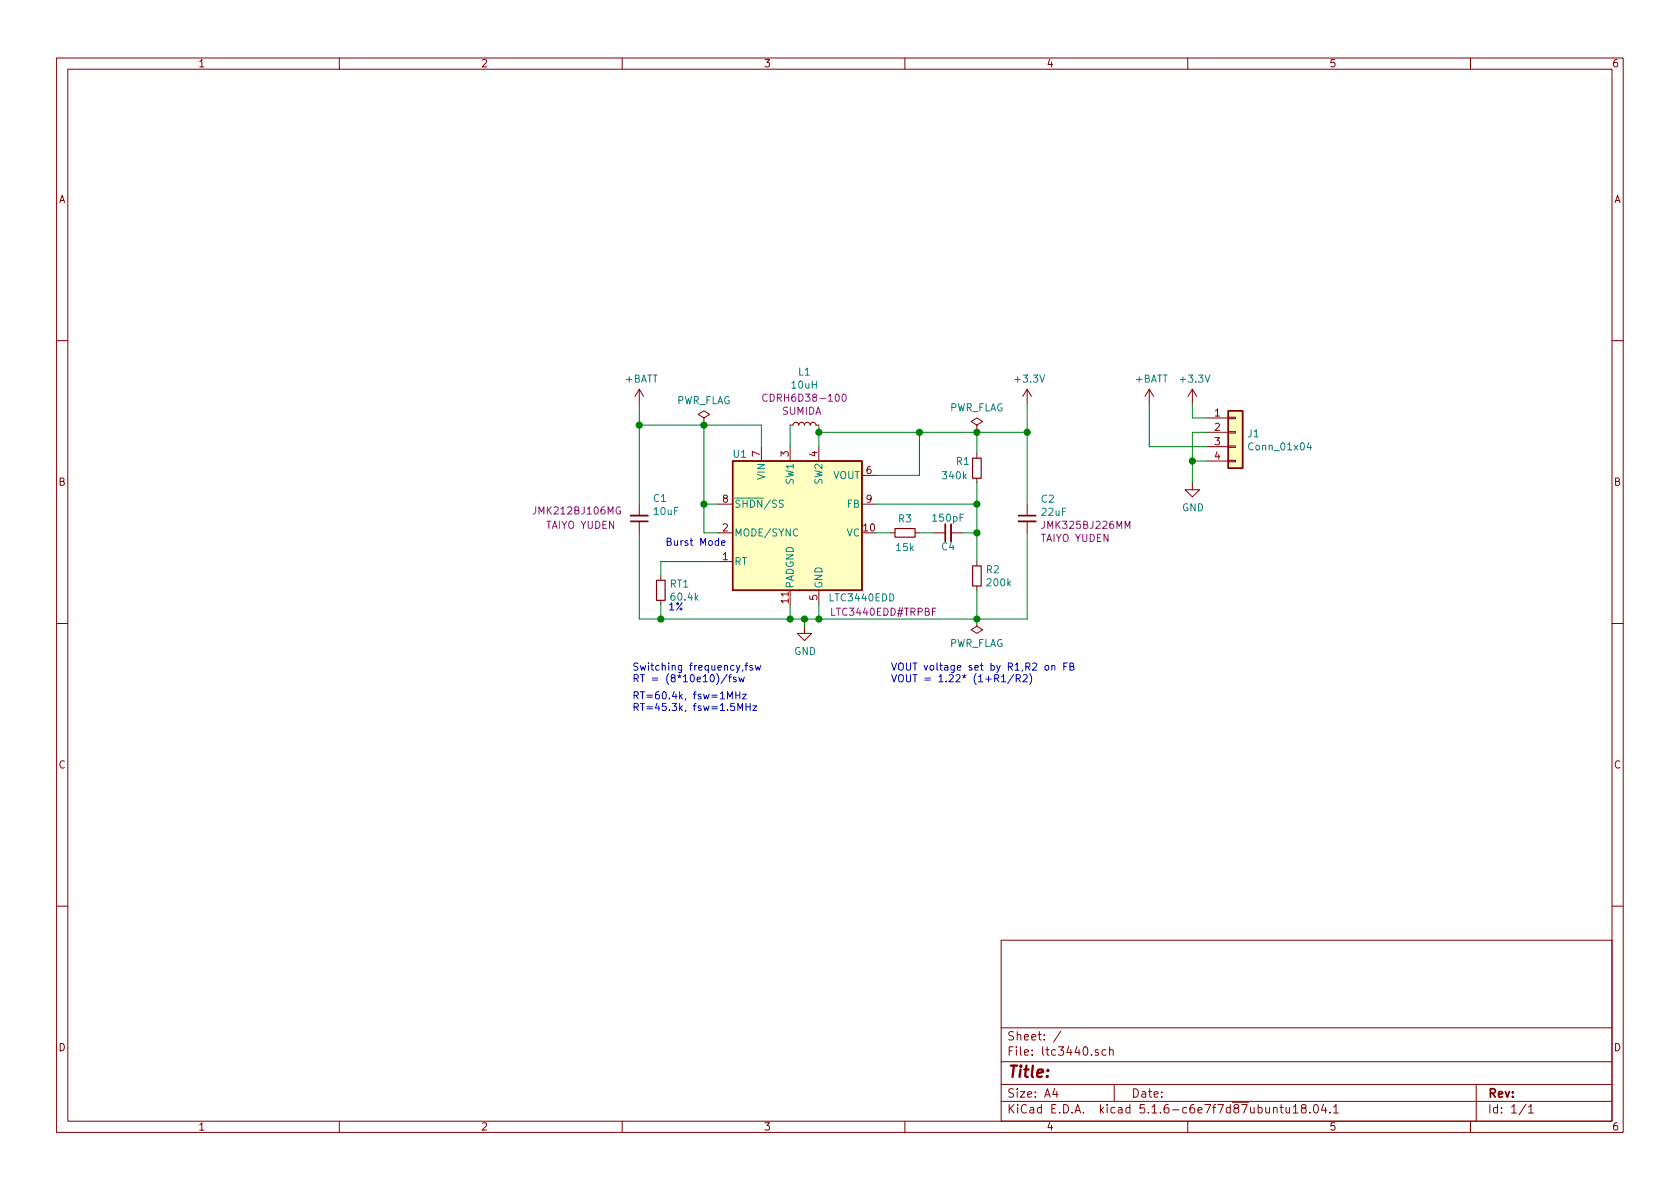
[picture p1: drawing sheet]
EESchema Schematic File Version 4
EELAYER 30 0
EELAYER END
$Descr A4 11693 8268
encoding utf-8
Sheet 1 1
Title ""
Date ""
Rev ""
Comp ""
Comment1 ""
Comment2 ""
Comment3 ""
Comment4 ""
$EndDescr
$Comp
L Device:R_Small R1
U 1 1
P 6800 3250
F 0 "R1" H 6650 3300 50  0000 L CNN
F 1 "340k" H 6550 3200 50  0000 L CNN
F 2 "Resistor_SMD:R_0603_1608Metric_Pad1.05x0.95mm_HandSolder" H 6800 3250 50  0001 C CNN
F 3 "~" H 6800 3250 50  0001 C CNN
	1    6800 3250
	1    0    0    -1  
$EndComp
$Comp
L Device:R_Small R2
U 1 1
P 6800 4000
F 0 "R2" H 6859 4046 50  0000 L CNN
F 1 "200k" H 6859 3955 50  0000 L CNN
F 2 "Resistor_SMD:R_0603_1608Metric_Pad1.05x0.95mm_HandSolder" H 6800 4000 50  0001 C CNN
F 3 "~" H 6800 4000 50  0001 C CNN
	1    6800 4000
	1    0    0    -1  
$EndComp
$Comp
L Device:R_Small R3
U 1 1
P 6300 3700
F 0 "R3" V 6200 3700 50  0000 C CNN
F 1 "15k" V 6400 3700 50  0000 C CNN
F 2 "Resistor_SMD:R_0603_1608Metric_Pad1.05x0.95mm_HandSolder" H 6300 3700 50  0001 C CNN
F 3 "~" H 6300 3700 50  0001 C CNN
	1    6300 3700
	0    1    1    0   
$EndComp
$Comp
L Device:C_Small C2
U 1 1
P 7150 3600
F 0 "C2" H 7242 3737 50  0000 L CNN
F 1 "22uF" H 7242 3646 50  0000 L CNN
F 2 "Capacitor_SMD:C_1206_3216Metric" H 7150 3600 50  0001 C CNN
F 3 "~" H 7150 3600 50  0001 C CNN
F 4 "JMK325BJ226MM" H 7242 3555 50  0000 L CNN "MPN"
F 5 "TAIYO YUDEN" H 7242 3464 50  0000 L CNN "Manufacturer"
	1    7150 3600
	1    0    0    -1  
$EndComp
$Comp
L Device:C_Small C4
U 1 1
P 6600 3700
F 0 "C4" V 6500 3700 50  0000 C CNN
F 1 "150pF" V 6700 3700 50  0000 C CNN
F 2 "Capacitor_SMD:C_0603_1608Metric_Pad1.05x0.95mm_HandSolder" H 6600 3700 50  0001 C CNN
F 3 "~" H 6600 3700 50  0001 C CNN
	1    6600 3700
	0    -1   -1   0   
$EndComp
$Comp
L Device:C_Small C1
U 1 1
P 4450 3600
F 0 "C1" H 4358 3463 50  0000 R CNN
F 1 "10uF" H 4358 3554 50  0000 R CNN
F 2 "Capacitor_SMD:C_1206_3216Metric" H 4450 3600 50  0001 C CNN
F 3 "~" H 4450 3600 50  0001 C CNN
F 4 "JMK212BJ106MG" H 5200 3550 50  0000 R CNN "MPN"
F 5 "TAIYO YUDEN" H 5100 3650 50  0000 R CNN "Manufacturer"
	1    4450 3600
	-1   0    0    1   
$EndComp
$Comp
L power:+3.3V #PWR03
U 1 1
P 7150 2800
F 0 "#PWR03" H 7150 2650 50  0001 C CNN
F 1 "+3.3V" H 7165 2973 50  0000 C CNN
F 2 "" H 7150 2800 50  0001 C CNN
F 3 "" H 7150 2800 50  0001 C CNN
	1    7150 2800
	1    0    0    -1  
$EndComp
$Comp
L power:GND #PWR04
U 1 1
P 5600 4350
F 0 "#PWR04" H 5600 4100 50  0001 C CNN
F 1 "GND" H 5605 4177 50  0000 C CNN
F 2 "" H 5600 4350 50  0001 C CNN
F 3 "" H 5600 4350 50  0001 C CNN
	1    5600 4350
	1    0    0    -1  
$EndComp
Wire Wire Line
	5700 2950 5700 3000
Wire Wire Line
	5500 4200 5500 4300
Wire Wire Line
	5500 4300 5600 4300
Wire Wire Line
	5700 4300 5700 4200
Wire Wire Line
	5600 4300 5600 4350
Connection ~ 5600 4300
Wire Wire Line
	5600 4300 5700 4300
Wire Wire Line
	4600 4200 4600 4300
Connection ~ 5500 4300
Wire Wire Line
	4600 4000 4600 3900
Wire Wire Line
	4600 3900 5000 3900
Wire Wire Line
	4450 3700 4450 4300
Wire Wire Line
	4450 4300 4600 4300
Connection ~ 4600 4300
Wire Wire Line
	5300 3100 5300 2950
Wire Wire Line
	5300 2950 4900 2950
Wire Wire Line
	4450 2800 4450 2950
Connection ~ 4450 2950
Wire Wire Line
	6400 3700 6500 3700
Wire Wire Line
	6700 3700 6800 3700
Connection ~ 6800 3700
Wire Wire Line
	6800 4100 6800 4300
Wire Wire Line
	6800 4300 5700 4300
Connection ~ 5700 4300
Wire Wire Line
	7150 3700 7150 4300
Wire Wire Line
	7150 4300 6800 4300
Connection ~ 6800 4300
Wire Wire Line
	7150 2800 7150 3000
Wire Wire Line
	6100 3300 6400 3300
Wire Wire Line
	6400 3000 5700 3000
Connection ~ 5700 3000
Wire Wire Line
	5700 3000 5700 3100
Wire Wire Line
	6400 3000 6800 3000
Connection ~ 7150 3000
Connection ~ 6800 3500
Wire Wire Line
	6800 3500 6800 3350
Wire Wire Line
	6100 3500 6800 3500
Wire Wire Line
	5000 3700 4900 3700
Wire Wire Line
	4450 2950 4450 3500
Connection ~ 4900 2950
Wire Wire Line
	4900 2950 4450 2950
Text Notes 6200 4750 0    50   ~ 0
VOUT voltage set by R1,R2 on FB\nVOUT = 1.22* (1+R1/R2)
Connection ~ 6400 3000
$Comp
L ltc3440:LTC3440EDD U1
U 1 1
P 5600 3600
F 0 "U1" H 5150 4050 50  0000 C CNN
F 1 "LTC3440EDD" H 6000 3050 50  0000 C CNN
F 2 "Package_DFN_QFN:DFN-10-1EP_3x3mm_P0.5mm_EP1.65x2.38mm" H 5750 3050 50  0001 L CNN
F 3 "https://www.analog.com/media/en/technical-documentation/data-sheets/3440fd.pdf" H 5600 3550 50  0001 C CNN
F 4 "LTC3440EDD#TRPBFCT-ND" H 6250 2950 50  0001 C CNN "Digikey_PN"
F 5 "LTC3440EDD#TRPBF" H 6150 2950 50  0000 C CNN "MPN"
	1    5600 3600
	1    0    0    -1  
$EndComp
$Comp
L Device:L_Small L1
U 1 1
P 5600 2950
F 0 "L1" V 5967 2950 50  0000 C CNN
F 1 "10uH" V 5876 2950 50  0000 C CNN
F 2 "ltc3440:L_Sumida-CDRH6D38" H 5600 2950 50  0001 C CNN
F 3 "~" H 5600 2950 50  0001 C CNN
F 4 "CDRH6D38-100" V 5785 2950 50  0000 C CNN "MPN"
F 5 "SUMIDA " V 5694 2950 50  0000 C CNN "Manufacturer"
F 6 "308-1541-2-ND" V 5600 2950 50  0001 C CNN "Digikey_PN"
	1    5600 2950
	0    -1   -1   0   
$EndComp
Text Notes 4400 4750 0    50   ~ 0
Switching frequency,fsw\nRT = (8*10e10)/fsw\n
Text Notes 4650 4250 0    50   ~ 0
1%
Text Notes 4400 4950 0    50   ~ 0
RT=60.4k, fsw=1MHz\nRT=45.3k, fsw=1.5MHz\n
Wire Wire Line
	6800 3700 6800 3900
Wire Wire Line
	6100 3700 6200 3700
Wire Wire Line
	5500 2950 5500 3100
Wire Wire Line
	6800 3500 6800 3700
Wire Wire Line
	7150 3000 7150 3500
Wire Wire Line
	6400 3000 6400 3300
Wire Wire Line
	6800 3000 6800 3150
Connection ~ 6800 3000
Wire Wire Line
	6800 3000 7150 3000
$Comp
L power:PWR_FLAG #FLG0101
U 1 1
P 4900 2950
F 0 "#FLG0101" H 4900 3025 50  0001 C CNN
F 1 "PWR_FLAG" H 4900 3123 50  0000 C CNN
F 2 "" H 4900 2950 50  0001 C CNN
F 3 "~" H 4900 2950 50  0001 C CNN
	1    4900 2950
	1    0    0    -1  
$EndComp
$Comp
L power:PWR_FLAG #FLG0102
U 1 1
P 6800 3000
F 0 "#FLG0102" H 6800 3075 50  0001 C CNN
F 1 "PWR_FLAG" H 6800 3173 50  0000 C CNN
F 2 "" H 6800 3000 50  0001 C CNN
F 3 "~" H 6800 3000 50  0001 C CNN
	1    6800 3000
	1    0    0    -1  
$EndComp
$Comp
L power:PWR_FLAG #FLG0103
U 1 1
P 6800 4300
F 0 "#FLG0103" H 6800 4375 50  0001 C CNN
F 1 "PWR_FLAG" H 6800 4473 50  0000 C CNN
F 2 "" H 6800 4300 50  0001 C CNN
F 3 "~" H 6800 4300 50  0001 C CNN
	1    6800 4300
	-1   0    0    1   
$EndComp
$Comp
L power:+BATT #PWR01
U 1 1
P 4450 2800
F 0 "#PWR01" H 4450 2650 50  0001 C CNN
F 1 "+BATT" H 4465 2973 50  0000 C CNN
F 2 "" H 4450 2800 50  0001 C CNN
F 3 "" H 4450 2800 50  0001 C CNN
	1    4450 2800
	1    0    0    -1  
$EndComp
$Comp
L Connector_Generic:Conn_01x04 J1
U 1 1
P 8600 3000
F 0 "J1" H 8680 2992 50  0000 L CNN
F 1 "Conn_01x04" H 8680 2901 50  0000 L CNN
F 2 "Connector_PinSocket_2.54mm:PinSocket_1x04_P2.54mm_Vertical" H 8600 3000 50  0001 C CNN
F 3 "~" H 8600 3000 50  0001 C CNN
	1    8600 3000
	1    0    0    -1  
$EndComp
$Comp
L power:+3.3V #PWR0101
U 1 1
P 8300 2800
F 0 "#PWR0101" H 8300 2650 50  0001 C CNN
F 1 "+3.3V" H 8315 2973 50  0000 C CNN
F 2 "" H 8300 2800 50  0001 C CNN
F 3 "" H 8300 2800 50  0001 C CNN
	1    8300 2800
	1    0    0    -1  
$EndComp
$Comp
L power:+BATT #PWR0102
U 1 1
P 8000 2800
F 0 "#PWR0102" H 8000 2650 50  0001 C CNN
F 1 "+BATT" H 8015 2973 50  0000 C CNN
F 2 "" H 8000 2800 50  0001 C CNN
F 3 "" H 8000 2800 50  0001 C CNN
	1    8000 2800
	1    0    0    -1  
$EndComp
Wire Wire Line
	8300 2800 8300 2900
Wire Wire Line
	8300 2900 8400 2900
Wire Wire Line
	8000 3100 8400 3100
Wire Wire Line
	8000 2800 8000 3100
$Comp
L power:GND #PWR0103
U 1 1
P 8300 3350
F 0 "#PWR0103" H 8300 3100 50  0001 C CNN
F 1 "GND" H 8305 3177 50  0000 C CNN
F 2 "" H 8300 3350 50  0001 C CNN
F 3 "" H 8300 3350 50  0001 C CNN
	1    8300 3350
	1    0    0    -1  
$EndComp
Wire Wire Line
	8400 3000 8300 3000
Wire Wire Line
	8300 3000 8300 3200
Wire Wire Line
	8400 3200 8300 3200
Connection ~ 8300 3200
Wire Wire Line
	8300 3200 8300 3350
Text Notes 4630 3800 0    50   ~ 0
Burst Mode
$Comp
L Device:R_Small RT1
U 1 1
P 4600 4100
F 0 "RT1" H 4659 4146 50  0000 L CNN
F 1 "60.4k" H 4659 4055 50  0000 L CNN
F 2 "Resistor_SMD:R_0603_1608Metric_Pad1.05x0.95mm_HandSolder" H 4600 4100 50  0001 C CNN
F 3 "~" H 4600 4100 50  0001 C CNN
	1    4600 4100
	1    0    0    -1  
$EndComp
Wire Wire Line
	5000 3500 4900 3500
Wire Wire Line
	4600 4300 5500 4300
Wire Wire Line
	4900 2950 4900 3500
Connection ~ 4900 3500
Wire Wire Line
	4900 3500 4900 3700
$EndSCHEMATC
